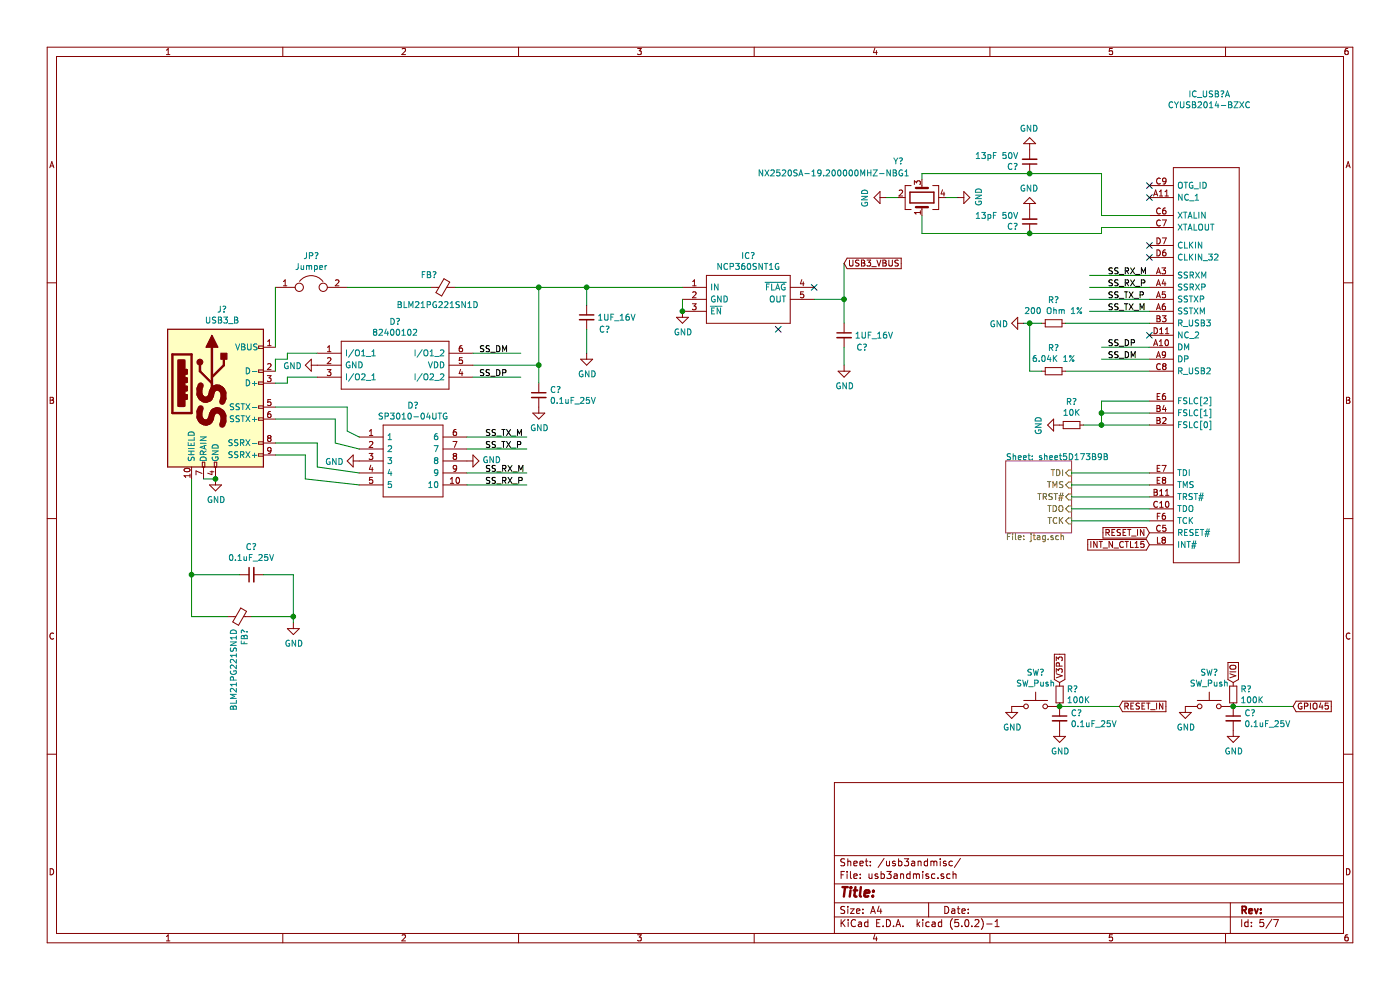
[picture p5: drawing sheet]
EESchema Schematic File Version 4
LIBS:fx3kicad-cache
EELAYER 26 0
EELAYER END
$Descr A4 11693 8268
encoding utf-8
Sheet 5 7
Title ""
Date ""
Rev ""
Comp ""
Comment1 ""
Comment2 ""
Comment3 ""
Comment4 ""
$EndDescr
Text GLabel 8850 5700 1    50   Input ~ 0
V3P3
$Comp
L Device:R_Small R?
U 1 1
P 8850 5800
AR Path="/5D17280F" Ref="R?"  Part="1" 
AR Path="/5D16F9B4/5D17280F" Ref="R?"  Part="1" 
F 0 "R?" H 8909 5846 50  0000 L CNN
F 1 "100K" H 8909 5755 50  0000 L CNN
F 2 "" H 8850 5800 50  0001 C CNN
F 3 "~" H 8850 5800 50  0001 C CNN
	1    8850 5800
	1    0    0    -1  
$EndComp
$Comp
L OLIMEX_Power:GND #PWR?
U 1 1
P 8450 5900
AR Path="/5D172816" Ref="#PWR?"  Part="1" 
AR Path="/5D16F9B4/5D172816" Ref="#PWR?"  Part="1" 
F 0 "#PWR?" H 8450 5650 50  0001 C CNN
F 1 "GND" H 8455 5727 50  0000 C CNN
F 2 "" H 8450 5900 60  0000 C CNN
F 3 "" H 8450 5900 60  0000 C CNN
	1    8450 5900
	1    0    0    -1  
$EndComp
$Comp
L Switch:SW_Push SW?
U 1 1
P 8650 5900
AR Path="/5D17281C" Ref="SW?"  Part="1" 
AR Path="/5D16F9B4/5D17281C" Ref="SW?"  Part="1" 
F 0 "SW?" H 8650 6185 50  0000 C CNN
F 1 "SW_Push" H 8650 6094 50  0000 C CNN
F 2 "" H 8650 6100 50  0001 C CNN
F 3 "" H 8650 6100 50  0001 C CNN
	1    8650 5900
	1    0    0    -1  
$EndComp
$Comp
L Device:C_Small C?
U 1 1
P 8850 6000
AR Path="/5D172823" Ref="C?"  Part="1" 
AR Path="/5D16F9B4/5D172823" Ref="C?"  Part="1" 
F 0 "C?" H 8942 6046 50  0000 L CNN
F 1 "0.1uF_25V" H 8942 5955 50  0000 L CNN
F 2 "" H 8850 6000 50  0001 C CNN
F 3 "~" H 8850 6000 50  0001 C CNN
	1    8850 6000
	1    0    0    -1  
$EndComp
Connection ~ 8850 5900
$Comp
L OLIMEX_Power:GND #PWR?
U 1 1
P 8850 6100
AR Path="/5D17282B" Ref="#PWR?"  Part="1" 
AR Path="/5D16F9B4/5D17282B" Ref="#PWR?"  Part="1" 
F 0 "#PWR?" H 8850 5850 50  0001 C CNN
F 1 "GND" H 8855 5927 50  0000 C CNN
F 2 "" H 8850 6100 60  0000 C CNN
F 3 "" H 8850 6100 60  0000 C CNN
	1    8850 6100
	1    0    0    -1  
$EndComp
Wire Wire Line
	8850 5900 9350 5900
Text GLabel 9350 5900 2    50   Input ~ 0
RESET_IN
$Comp
L Connector:USB3_B J?
U 1 1
P 1800 3300
AR Path="/5D172833" Ref="J?"  Part="1" 
AR Path="/5CB191CA/5D172833" Ref="J?"  Part="1" 
AR Path="/5D16F9B4/5D172833" Ref="J?"  Part="1" 
F 0 "J?" H 1855 4017 50  0000 C CNN
F 1 "USB3_B" H 1855 3926 50  0000 C CNN
F 2 "" H 1950 3400 50  0001 C CNN
F 3 "~" H 1950 3400 50  0001 C CNN
	1    1800 3300
	1    0    0    -1  
$EndComp
Wire Wire Line
	2400 3150 2650 3150
$Comp
L OLIMEX_Power:GND #PWR?
U 1 1
P 2650 3050
AR Path="/5D17283B" Ref="#PWR?"  Part="1" 
AR Path="/5CB191CA/5D17283B" Ref="#PWR?"  Part="1" 
AR Path="/5D16F9B4/5D17283B" Ref="#PWR?"  Part="1" 
F 0 "#PWR?" H 2650 2800 50  0001 C CNN
F 1 "GND" V 2655 2922 50  0000 R CNN
F 2 "" H 2650 3050 60  0000 C CNN
F 3 "" H 2650 3050 60  0000 C CNN
	1    2650 3050
	0    1    1    0   
$EndComp
$Comp
L OLIMEX_Power:GND #PWR?
U 1 1
P 4500 3400
AR Path="/5D172841" Ref="#PWR?"  Part="1" 
AR Path="/5CB191CA/5D172841" Ref="#PWR?"  Part="1" 
AR Path="/5D16F9B4/5D172841" Ref="#PWR?"  Part="1" 
F 0 "#PWR?" H 4500 3150 50  0001 C CNN
F 1 "GND" H 4505 3227 50  0000 C CNN
F 2 "" H 4500 3400 60  0000 C CNN
F 3 "" H 4500 3400 60  0000 C CNN
	1    4500 3400
	1    0    0    -1  
$EndComp
$Comp
L Device:C_Small C?
U 1 1
P 4500 3300
AR Path="/5D172847" Ref="C?"  Part="1" 
AR Path="/5CB191CA/5D172847" Ref="C?"  Part="1" 
AR Path="/5D16F9B4/5D172847" Ref="C?"  Part="1" 
F 0 "C?" H 4592 3346 50  0000 L CNN
F 1 "0.1uF_25V" H 4592 3255 50  0000 L CNN
F 2 "" H 4500 3300 50  0001 C CNN
F 3 "~" H 4500 3300 50  0001 C CNN
	1    4500 3300
	1    0    0    -1  
$EndComp
Wire Wire Line
	3950 3050 4500 3050
Wire Wire Line
	4500 3050 4500 3200
$Comp
L Device:Jumper JP?
U 1 1
P 2600 2400
AR Path="/5D172850" Ref="JP?"  Part="1" 
AR Path="/5CB191CA/5D172850" Ref="JP?"  Part="1" 
AR Path="/5D16F9B4/5D172850" Ref="JP?"  Part="1" 
F 0 "JP?" H 2600 2664 50  0000 C CNN
F 1 "Jumper" H 2600 2573 50  0000 C CNN
F 2 "" H 2600 2400 50  0001 C CNN
F 3 "~" H 2600 2400 50  0001 C CNN
	1    2600 2400
	1    0    0    -1  
$EndComp
Wire Wire Line
	4500 2400 4500 3050
Connection ~ 4500 3050
$Comp
L SamacSys_Parts:NCP360SNT1G IC?
U 1 1
P 5700 2400
AR Path="/5D172860" Ref="IC?"  Part="1" 
AR Path="/5CB191CA/5D172860" Ref="IC?"  Part="1" 
AR Path="/5D16F9B4/5D172860" Ref="IC?"  Part="1" 
F 0 "IC?" H 6250 2665 50  0000 C CNN
F 1 "NCP360SNT1G" H 6250 2574 50  0000 C CNN
F 2 "SOT95P275X110-5N" H 6650 2500 50  0001 L CNN
F 3 "https://componentsearchengine.com/Datasheets/1/NCP360SNT1G.pdf" H 6650 2400 50  0001 L CNN
F 4 "" H 6650 2300 50  0001 L CNN "Description"
F 5 "1.1" H 6650 2200 50  0001 L CNN "Height"
F 6 "863-NCP360SNT1G" H 6650 2100 50  0001 L CNN "Mouser Part Number"
F 7 "https://www.mouser.com/Search/Refine.aspx?Keyword=863-NCP360SNT1G" H 6650 2000 50  0001 L CNN "Mouser Price/Stock"
F 8 "ON Semiconductor" H 6650 1900 50  0001 L CNN "Manufacturer_Name"
F 9 "NCP360SNT1G" H 6650 1800 50  0001 L CNN "Manufacturer_Part_Number"
	1    5700 2400
	1    0    0    -1  
$EndComp
$Comp
L Device:C_Small C?
U 1 1
P 4900 2650
AR Path="/5D172868" Ref="C?"  Part="1" 
AR Path="/5CB191CA/5D172868" Ref="C?"  Part="1" 
AR Path="/5D16F9B4/5D172868" Ref="C?"  Part="1" 
F 0 "C?" H 5050 2550 50  0000 C CNN
F 1 "1UF_16V" H 5150 2650 50  0000 C CNN
F 2 "" H 4900 2650 50  0001 C CNN
F 3 "~" H 4900 2650 50  0001 C CNN
	1    4900 2650
	1    0    0    -1  
$EndComp
$Comp
L OLIMEX_Power:GND #PWR?
U 1 1
P 4900 2950
AR Path="/5D17286F" Ref="#PWR?"  Part="1" 
AR Path="/5CB191CA/5D17286F" Ref="#PWR?"  Part="1" 
AR Path="/5D16F9B4/5D17286F" Ref="#PWR?"  Part="1" 
F 0 "#PWR?" H 4900 2700 50  0001 C CNN
F 1 "GND" H 4905 2777 50  0000 C CNN
F 2 "" H 4900 2950 60  0000 C CNN
F 3 "" H 4900 2950 60  0000 C CNN
	1    4900 2950
	1    0    0    -1  
$EndComp
Wire Wire Line
	5700 2500 5700 2600
$Comp
L OLIMEX_Power:GND #PWR?
U 1 1
P 5700 2600
AR Path="/5D172878" Ref="#PWR?"  Part="1" 
AR Path="/5CB191CA/5D172878" Ref="#PWR?"  Part="1" 
AR Path="/5D16F9B4/5D172878" Ref="#PWR?"  Part="1" 
F 0 "#PWR?" H 5700 2350 50  0001 C CNN
F 1 "GND" H 5705 2427 50  0000 C CNN
F 2 "" H 5700 2600 60  0000 C CNN
F 3 "" H 5700 2600 60  0000 C CNN
	1    5700 2600
	1    0    0    -1  
$EndComp
Connection ~ 5700 2600
NoConn ~ 6500 2750
Wire Wire Line
	6800 2500 7050 2500
Wire Wire Line
	7050 2500 7050 2200
Text GLabel 7050 2200 2    50   Input ~ 0
USB3_VBUS
$Comp
L OLIMEX_Power:GND #PWR?
U 1 1
P 7050 3050
AR Path="/5D172886" Ref="#PWR?"  Part="1" 
AR Path="/5CB191CA/5D172886" Ref="#PWR?"  Part="1" 
AR Path="/5D16F9B4/5D172886" Ref="#PWR?"  Part="1" 
F 0 "#PWR?" H 7050 2800 50  0001 C CNN
F 1 "GND" H 7055 2877 50  0000 C CNN
F 2 "" H 7050 3050 60  0000 C CNN
F 3 "" H 7050 3050 60  0000 C CNN
	1    7050 3050
	1    0    0    -1  
$EndComp
$Comp
L SamacSys_Parts:SP3010-04UTG D?
U 1 1
P 3000 3650
AR Path="/5CB191CA/5D172892" Ref="D?"  Part="1" 
AR Path="/5D172892" Ref="D?"  Part="1" 
AR Path="/5D16F9B4/5D172892" Ref="D?"  Part="1" 
F 0 "D?" H 3450 3915 50  0000 C CNN
F 1 "SP3010-04UTG" H 3450 3824 50  0000 C CNN
F 2 "UDFN-10" H 3750 3750 50  0001 L CNN
F 3 "https://componentsearchengine.com/Datasheets/1/SP3010-04UTG.pdf" H 3750 3650 50  0001 L CNN
F 4 "TVS Diode Arrays (SPA Diodes) Low Capacitance ESD Protection - SP3010 Series" H 3750 3550 50  0001 L CNN "Description"
F 5 "" H 3750 3450 50  0001 L CNN "Height"
F 6 "576-SP3010-04UTG" H 3750 3350 50  0001 L CNN "Mouser Part Number"
F 7 "https://www.mouser.com/Search/Refine.aspx?Keyword=576-SP3010-04UTG" H 3750 3250 50  0001 L CNN "Mouser Price/Stock"
F 8 "LITTELFUSE" H 3750 3150 50  0001 L CNN "Manufacturer_Name"
F 9 "SP3010-04UTG" H 3750 3050 50  0001 L CNN "Manufacturer_Part_Number"
	1    3000 3650
	1    0    0    -1  
$EndComp
$Comp
L OLIMEX_Power:GND #PWR?
U 1 1
P 3000 3850
AR Path="/5CB191CA/5D172899" Ref="#PWR?"  Part="1" 
AR Path="/5D172899" Ref="#PWR?"  Part="1" 
AR Path="/5D16F9B4/5D172899" Ref="#PWR?"  Part="1" 
F 0 "#PWR?" H 3000 3600 50  0001 C CNN
F 1 "GND" V 3005 3722 50  0000 R CNN
F 2 "" H 3000 3850 60  0000 C CNN
F 3 "" H 3000 3850 60  0000 C CNN
	1    3000 3850
	0    1    1    0   
$EndComp
Wire Wire Line
	2900 3600 3000 3650
$Comp
L SamacSys_Parts:82400102 D?
U 1 1
P 2650 2950
AR Path="/5D1728A6" Ref="D?"  Part="1" 
AR Path="/5CB191CA/5D1728A6" Ref="D?"  Part="1" 
AR Path="/5D16F9B4/5D1728A6" Ref="D?"  Part="1" 
F 0 "D?" H 3300 3215 50  0000 C CNN
F 1 "82400102" H 3300 3124 50  0000 C CNN
F 2 "SOT95P280X145-6N" H 3800 3050 50  0001 L CNN
F 3 "https://componentsearchengine.com/Datasheets/1/82400102.pdf" H 3800 2950 50  0001 L CNN
F 4 "TVS Diode Array WE-TVS 2-Ch+VDD 5V SOT23 Wurth Elektronik 82400102, Uni-Directional TVS Diode Array Array, 7.7V, 6-Pin SOT-23" H 3800 2850 50  0001 L CNN "Description"
F 5 "1.45" H 3800 2750 50  0001 L CNN "Height"
F 6 "710-82400102" H 3800 2650 50  0001 L CNN "Mouser Part Number"
F 7 "https://www.mouser.com/Search/Refine.aspx?Keyword=710-82400102" H 3800 2550 50  0001 L CNN "Mouser Price/Stock"
F 8 "Wurth Elektronik" H 3800 2450 50  0001 L CNN "Manufacturer_Name"
F 9 "82400102" H 3800 2350 50  0001 L CNN "Manufacturer_Part_Number"
	1    2650 2950
	1    0    0    -1  
$EndComp
Wire Wire Line
	2650 2950 2400 2950
Wire Wire Line
	2400 2950 2400 3000
Wire Wire Line
	2400 3000 2300 3000
Wire Wire Line
	2300 3000 2300 3100
Wire Wire Line
	2400 3150 2400 3200
Wire Wire Line
	2400 3200 2300 3200
Wire Wire Line
	2300 2900 2300 2400
Wire Wire Line
	2300 3400 2900 3400
Wire Wire Line
	2900 3400 2900 3600
Wire Wire Line
	2300 3500 2800 3500
Wire Wire Line
	2800 3500 2800 3700
Wire Wire Line
	2800 3700 3000 3750
Wire Wire Line
	2300 3700 2650 3700
Wire Wire Line
	2650 3700 2650 3900
Wire Wire Line
	2650 3900 3000 3950
Wire Wire Line
	2300 3800 2550 3800
Wire Wire Line
	2550 3800 2550 4000
Wire Wire Line
	2550 4000 3000 4050
Wire Wire Line
	1800 4000 1700 4000
$Comp
L OLIMEX_Power:GND #PWR?
U 1 1
P 1800 4000
AR Path="/5D1728C0" Ref="#PWR?"  Part="1" 
AR Path="/5D16F9B4/5D1728C0" Ref="#PWR?"  Part="1" 
F 0 "#PWR?" H 1800 3750 50  0001 C CNN
F 1 "GND" H 1805 3827 50  0000 C CNN
F 2 "" H 1800 4000 60  0000 C CNN
F 3 "" H 1800 4000 60  0000 C CNN
	1    1800 4000
	1    0    0    -1  
$EndComp
Connection ~ 1800 4000
$Comp
L OLIMEX_Power:GND #PWR?
U 1 1
P 3900 3850
AR Path="/5CB191CA/5D1728C7" Ref="#PWR?"  Part="1" 
AR Path="/5D1728C7" Ref="#PWR?"  Part="1" 
AR Path="/5D16F9B4/5D1728C7" Ref="#PWR?"  Part="1" 
F 0 "#PWR?" H 3900 3600 50  0001 C CNN
F 1 "GND" V 3905 3722 50  0000 R CNN
F 2 "" H 3900 3850 60  0000 C CNN
F 3 "" H 3900 3850 60  0000 C CNN
	1    3900 3850
	0    -1   -1   0   
$EndComp
Text Label 4050 3650 0    50   ~ 0
SS_TX_M
Wire Wire Line
	3900 3650 4400 3650
Text Label 4050 3750 0    50   ~ 0
SS_TX_P
Text Label 4050 3950 0    50   ~ 0
SS_RX_M
Text Label 4050 4050 0    50   ~ 0
SS_RX_P
Wire Wire Line
	3900 3750 4400 3750
Wire Wire Line
	3900 3950 4400 3950
Wire Wire Line
	3900 4050 4400 4050
$Comp
L Device:Ferrite_Bead_Small FB?
U 1 1
P 3700 2400
AR Path="/5D1728D5" Ref="FB?"  Part="1" 
AR Path="/5D16F9B4/5D1728D5" Ref="FB?"  Part="1" 
F 0 "FB?" V 3800 2446 50  0000 L CNN
F 1 "BLM21PG221SN1D" V 3550 2100 50  0000 L CNN
F 2 "" V 3630 2400 50  0001 C CNN
F 3 "~" H 3700 2400 50  0001 C CNN
	1    3700 2400
	0    -1   -1   0   
$EndComp
Wire Wire Line
	3600 2400 2900 2400
Wire Wire Line
	3800 2400 4500 2400
Connection ~ 4500 2400
$Comp
L Device:Ferrite_Bead_Small FB?
U 1 1
P 2000 5150
AR Path="/5D1728DF" Ref="FB?"  Part="1" 
AR Path="/5D16F9B4/5D1728DF" Ref="FB?"  Part="1" 
F 0 "FB?" H 2100 5196 50  0000 L CNN
F 1 "BLM21PG221SN1D" H 2100 5105 50  0000 L CNN
F 2 "" V 1930 5150 50  0001 C CNN
F 3 "~" H 2000 5150 50  0001 C CNN
	1    2000 5150
	0    1    1    0   
$EndComp
$Comp
L OLIMEX_Power:GND #PWR?
U 1 1
P 2450 5200
AR Path="/5D1728E6" Ref="#PWR?"  Part="1" 
AR Path="/5D16F9B4/5D1728E6" Ref="#PWR?"  Part="1" 
F 0 "#PWR?" H 2450 4950 50  0001 C CNN
F 1 "GND" H 2455 5027 50  0000 C CNN
F 2 "" H 2450 5200 60  0000 C CNN
F 3 "" H 2450 5200 60  0000 C CNN
	1    2450 5200
	1    0    0    -1  
$EndComp
$Comp
L Device:C_Small C?
U 1 1
P 2100 4800
AR Path="/5D1728EC" Ref="C?"  Part="1" 
AR Path="/5CB191CA/5D1728EC" Ref="C?"  Part="1" 
AR Path="/5D16F9B4/5D1728EC" Ref="C?"  Part="1" 
F 0 "C?" V 2329 4800 50  0000 C CNN
F 1 "0.1uF_25V" V 2238 4800 50  0000 C CNN
F 2 "" H 2100 4800 50  0001 C CNN
F 3 "~" H 2100 4800 50  0001 C CNN
	1    2100 4800
	0    -1   -1   0   
$EndComp
Wire Wire Line
	1600 4800 2000 4800
Wire Wire Line
	1600 4000 1600 4800
Wire Wire Line
	1600 4800 1600 5150
Wire Wire Line
	1600 5150 1900 5150
Wire Wire Line
	2200 4800 2450 4800
Wire Wire Line
	2450 4800 2450 5150
Wire Wire Line
	2100 5150 2450 5150
Connection ~ 2450 5150
Wire Wire Line
	2450 5150 2450 5200
Wire Wire Line
	3950 3150 4350 3150
Text Label 4000 3150 0    50   ~ 0
SS_DP
Wire Wire Line
	3950 2950 4350 2950
Text Label 4000 2950 0    50   ~ 0
SS_DM
$Comp
L SamacSys_Parts:CYUSB2014-BZXC IC_USB?
U 1 1
P 9250 1050
AR Path="/5D173BA7" Ref="IC_USB?"  Part="1" 
AR Path="/5D16F9B4/5D173BA7" Ref="IC_USB?"  Part="1" 
F 0 "IC_USB?" H 10100 1315 50  0000 C CNN
F 1 "CYUSB2014-BZXC" H 10100 1224 50  0000 C CNN
F 2 "BGA121C80P11X11_1000X1000X120" H 10800 1150 50  0001 L CNN
F 3 "https://www.cypress.com/file/140296/download" H 10800 1050 50  0001 L CNN
F 4 "Cypress, CYUSB2014-BZXC" H 10800 950 50  0001 L CNN "Description"
F 5 "1.2" H 10800 850 50  0001 L CNN "Height"
F 6 "727-CYUSB2014-BZXC" H 10800 750 50  0001 L CNN "Mouser Part Number"
F 7 "https://www.mouser.com/Search/Refine.aspx?Keyword=727-CYUSB2014-BZXC" H 10800 650 50  0001 L CNN "Mouser Price/Stock"
F 8 "Cypress Semiconductor" H 10800 550 50  0001 L CNN "Manufacturer_Name"
F 9 "CYUSB2014-BZXC" H 10800 450 50  0001 L CNN "Manufacturer_Part_Number"
	1    9250 1050
	1    0    0    -1  
$EndComp
$Comp
L Device:C_Small C?
U 1 1
P 8600 1850
AR Path="/5D173BAE" Ref="C?"  Part="1" 
AR Path="/5D16F9B4/5D173BAE" Ref="C?"  Part="1" 
F 0 "C?" H 8692 1896 50  0000 L CNN
F 1 "13pF 50V" H 8692 1805 50  0000 L CNN
F 2 "" H 8600 1850 50  0001 C CNN
F 3 "~" H 8600 1850 50  0001 C CNN
	1    8600 1850
	-1   0    0    1   
$EndComp
Wire Wire Line
	8600 1950 9200 1950
$Comp
L OLIMEX_Power:GND #PWR?
U 1 1
P 8600 1750
AR Path="/5D173BB6" Ref="#PWR?"  Part="1" 
AR Path="/5D16F9B4/5D173BB6" Ref="#PWR?"  Part="1" 
F 0 "#PWR?" H 8600 1500 50  0001 C CNN
F 1 "GND" H 8605 1577 50  0000 C CNN
F 2 "" H 8600 1750 60  0000 C CNN
F 3 "" H 8600 1750 60  0000 C CNN
	1    8600 1750
	-1   0    0    1   
$EndComp
$Comp
L Device:C_Small C?
U 1 1
P 8600 1350
AR Path="/5D173BBC" Ref="C?"  Part="1" 
AR Path="/5D16F9B4/5D173BBC" Ref="C?"  Part="1" 
F 0 "C?" H 8692 1396 50  0000 L CNN
F 1 "13pF 50V" H 8692 1305 50  0000 L CNN
F 2 "" H 8600 1350 50  0001 C CNN
F 3 "~" H 8600 1350 50  0001 C CNN
	1    8600 1350
	-1   0    0    1   
$EndComp
$Comp
L OLIMEX_Power:GND #PWR?
U 1 1
P 8600 1250
AR Path="/5D173BC3" Ref="#PWR?"  Part="1" 
AR Path="/5D16F9B4/5D173BC3" Ref="#PWR?"  Part="1" 
F 0 "#PWR?" H 8600 1000 50  0001 C CNN
F 1 "GND" H 8605 1077 50  0000 C CNN
F 2 "" H 8600 1250 60  0000 C CNN
F 3 "" H 8600 1250 60  0000 C CNN
	1    8600 1250
	-1   0    0    1   
$EndComp
Wire Wire Line
	9200 1450 8600 1450
Wire Wire Line
	7700 1800 7700 1950
Wire Wire Line
	7400 1650 7500 1650
Text GLabel 10300 5700 1    50   Input ~ 0
VIO
$Comp
L Device:R_Small R?
U 1 1
P 10300 5800
AR Path="/5D173BE1" Ref="R?"  Part="1" 
AR Path="/5D16F9B4/5D173BE1" Ref="R?"  Part="1" 
F 0 "R?" H 10359 5846 50  0000 L CNN
F 1 "100K" H 10359 5755 50  0000 L CNN
F 2 "" H 10300 5800 50  0001 C CNN
F 3 "~" H 10300 5800 50  0001 C CNN
	1    10300 5800
	1    0    0    -1  
$EndComp
$Comp
L OLIMEX_Power:GND #PWR?
U 1 1
P 9900 5900
AR Path="/5D173BE8" Ref="#PWR?"  Part="1" 
AR Path="/5D16F9B4/5D173BE8" Ref="#PWR?"  Part="1" 
F 0 "#PWR?" H 9900 5650 50  0001 C CNN
F 1 "GND" H 9905 5727 50  0000 C CNN
F 2 "" H 9900 5900 60  0000 C CNN
F 3 "" H 9900 5900 60  0000 C CNN
	1    9900 5900
	1    0    0    -1  
$EndComp
$Comp
L Switch:SW_Push SW?
U 1 1
P 10100 5900
AR Path="/5D173BEE" Ref="SW?"  Part="1" 
AR Path="/5D16F9B4/5D173BEE" Ref="SW?"  Part="1" 
F 0 "SW?" H 10100 6185 50  0000 C CNN
F 1 "SW_Push" H 10100 6094 50  0000 C CNN
F 2 "" H 10100 6100 50  0001 C CNN
F 3 "" H 10100 6100 50  0001 C CNN
	1    10100 5900
	1    0    0    -1  
$EndComp
$Comp
L Device:C_Small C?
U 1 1
P 10300 6000
AR Path="/5D173BF5" Ref="C?"  Part="1" 
AR Path="/5D16F9B4/5D173BF5" Ref="C?"  Part="1" 
F 0 "C?" H 10392 6046 50  0000 L CNN
F 1 "0.1uF_25V" H 10392 5955 50  0000 L CNN
F 2 "" H 10300 6000 50  0001 C CNN
F 3 "~" H 10300 6000 50  0001 C CNN
	1    10300 6000
	1    0    0    -1  
$EndComp
Connection ~ 10300 5900
$Comp
L OLIMEX_Power:GND #PWR?
U 1 1
P 10300 6100
AR Path="/5D173BFD" Ref="#PWR?"  Part="1" 
AR Path="/5D16F9B4/5D173BFD" Ref="#PWR?"  Part="1" 
F 0 "#PWR?" H 10300 5850 50  0001 C CNN
F 1 "GND" H 10305 5927 50  0000 C CNN
F 2 "" H 10300 6100 60  0000 C CNN
F 3 "" H 10300 6100 60  0000 C CNN
	1    10300 6100
	1    0    0    -1  
$EndComp
Wire Wire Line
	10300 5900 10800 5900
Text GLabel 10800 5900 2    50   Input ~ 0
GPIO45
NoConn ~ 9600 2050
NoConn ~ 9600 2150
NoConn ~ 9600 1550
NoConn ~ 9600 1650
Wire Wire Line
	9200 1450 9200 1800
Wire Wire Line
	9200 1800 9600 1800
Wire Wire Line
	9200 1950 9200 1900
Wire Wire Line
	9200 1900 9600 1900
$Comp
L OLIMEX_Power:GND #PWR?
U 1 1
P 7400 1650
AR Path="/5D173C0D" Ref="#PWR?"  Part="1" 
AR Path="/5D16F9B4/5D173C0D" Ref="#PWR?"  Part="1" 
F 0 "#PWR?" H 7400 1400 50  0001 C CNN
F 1 "GND" H 7405 1477 50  0000 C CNN
F 2 "" H 7400 1650 60  0000 C CNN
F 3 "" H 7400 1650 60  0000 C CNN
	1    7400 1650
	0    1    1    0   
$EndComp
NoConn ~ 9600 2800
Text GLabel 9600 4450 0    50   Input ~ 0
RESET_IN
Text Label 9250 2600 0    50   ~ 0
SS_TX_M
Wire Wire Line
	9100 2600 9600 2600
Text Label 9250 2500 0    50   ~ 0
SS_TX_P
Text Label 9250 2300 0    50   ~ 0
SS_RX_M
Text Label 9250 2400 0    50   ~ 0
SS_RX_P
Wire Wire Line
	9100 2500 9600 2500
Wire Wire Line
	9100 2300 9600 2300
Wire Wire Line
	9100 2400 9600 2400
Wire Wire Line
	9200 2900 9600 2900
Text Label 9250 2900 0    50   ~ 0
SS_DP
Wire Wire Line
	9200 3000 9600 3000
Text Label 9250 3000 0    50   ~ 0
SS_DM
Wire Wire Line
	9600 3350 9200 3350
Wire Wire Line
	9600 3450 9200 3450
Wire Wire Line
	9600 3550 9200 3550
Wire Wire Line
	9200 3350 9200 3450
Wire Wire Line
	9200 3450 9200 3550
Connection ~ 9200 3450
$Comp
L Device:R_Small R?
U 1 1
P 8950 3550
AR Path="/5D173C27" Ref="R?"  Part="1" 
AR Path="/5D16F9B4/5D173C27" Ref="R?"  Part="1" 
F 0 "R?" V 8754 3550 50  0000 C CNN
F 1 "10K" V 8845 3550 50  0000 C CNN
F 2 "" H 8950 3550 50  0001 C CNN
F 3 "~" H 8950 3550 50  0001 C CNN
	1    8950 3550
	0    1    1    0   
$EndComp
$Comp
L OLIMEX_Power:GND #PWR?
U 1 1
P 8850 3550
AR Path="/5D173C2E" Ref="#PWR?"  Part="1" 
AR Path="/5D16F9B4/5D173C2E" Ref="#PWR?"  Part="1" 
F 0 "#PWR?" H 8850 3300 50  0001 C CNN
F 1 "GND" H 8855 3377 50  0000 C CNN
F 2 "" H 8850 3550 60  0000 C CNN
F 3 "" H 8850 3550 60  0000 C CNN
	1    8850 3550
	0    1    1    0   
$EndComp
Wire Wire Line
	9600 3100 8900 3100
$Comp
L Device:R_Small R?
U 1 1
P 8800 2700
AR Path="/5D173C36" Ref="R?"  Part="1" 
AR Path="/5D16F9B4/5D173C36" Ref="R?"  Part="1" 
F 0 "R?" V 8604 2700 50  0000 C CNN
F 1 "200 Ohm 1%" V 8695 2700 50  0000 C CNN
F 2 "" H 8800 2700 50  0001 C CNN
F 3 "~" H 8800 2700 50  0001 C CNN
	1    8800 2700
	0    1    1    0   
$EndComp
$Comp
L Device:R_Small R?
U 1 1
P 8800 3100
AR Path="/5D173C3D" Ref="R?"  Part="1" 
AR Path="/5D16F9B4/5D173C3D" Ref="R?"  Part="1" 
F 0 "R?" V 8604 3100 50  0000 C CNN
F 1 "6.04K 1%" V 8695 3100 50  0000 C CNN
F 2 "" H 8800 3100 50  0001 C CNN
F 3 "~" H 8800 3100 50  0001 C CNN
	1    8800 3100
	0    1    1    0   
$EndComp
$Comp
L OLIMEX_Power:GND #PWR?
U 1 1
P 8550 2700
AR Path="/5D173C47" Ref="#PWR?"  Part="1" 
AR Path="/5D16F9B4/5D173C47" Ref="#PWR?"  Part="1" 
F 0 "#PWR?" H 8550 2450 50  0001 C CNN
F 1 "GND" V 8555 2572 50  0000 R CNN
F 2 "" H 8550 2700 60  0000 C CNN
F 3 "" H 8550 2700 60  0000 C CNN
	1    8550 2700
	0    1    1    0   
$EndComp
$Sheet
S 8400 3850 550  600 
U 5D173C4E
F0 "sheet5D173B9B" 50
F1 "jtag.sch" 50
F2 "TDI" I R 8950 3950 50 
F3 "TMS" I R 8950 4050 50 
F4 "TRST#" I R 8950 4150 50 
F5 "TDO" I R 8950 4250 50 
F6 "TCK" I R 8950 4350 50 
$EndSheet
Wire Wire Line
	9050 3550 9200 3550
Connection ~ 9200 3550
Wire Wire Line
	9600 3950 8950 3950
Wire Wire Line
	9600 4050 8950 4050
Wire Wire Line
	9600 4150 8950 4150
Wire Wire Line
	9600 4250 8950 4250
Wire Wire Line
	9600 4350 8950 4350
Text GLabel 9600 4550 0    50   Input ~ 0
INT_N_CTL15
Connection ~ 1600 4800
Wire Wire Line
	4900 2950 4900 2750
Wire Wire Line
	4500 2400 4900 2400
Wire Wire Line
	4900 2550 4900 2400
Connection ~ 4900 2400
Wire Wire Line
	4900 2400 5700 2400
$Comp
L Device:C_Small C?
U 1 1
P 7050 2800
AR Path="/5CF865DD" Ref="C?"  Part="1" 
AR Path="/5CB191CA/5CF865DD" Ref="C?"  Part="1" 
AR Path="/5D16F9B4/5CF865DD" Ref="C?"  Part="1" 
F 0 "C?" H 7200 2700 50  0000 C CNN
F 1 "1UF_16V" H 7300 2800 50  0000 C CNN
F 2 "" H 7050 2800 50  0001 C CNN
F 3 "~" H 7050 2800 50  0001 C CNN
	1    7050 2800
	1    0    0    -1  
$EndComp
Wire Wire Line
	7050 2700 7050 2500
Connection ~ 7050 2500
Wire Wire Line
	7050 3050 7050 2900
NoConn ~ 6800 2400
Connection ~ 8600 1450
Connection ~ 8600 1950
Wire Wire Line
	7700 1950 8600 1950
Wire Wire Line
	7700 1450 7700 1500
Wire Wire Line
	7700 1450 8600 1450
$Comp
L fx3comp:NX2520SA-19.200000MHZ-NBG1 Y?
U 1 1
P 7700 1650
F 0 "Y?" V 8000 1800 50  0000 L CNN
F 1 "NX2520SA-19.200000MHZ-NBG1" V 7900 1750 50  0000 L CNN
F 2 "" H 7700 1650 50  0001 C CNN
F 3 "~" H 7700 1650 50  0001 C CNN
	1    7700 1650
	0    -1   -1   0   
$EndComp
Wire Wire Line
	8000 1650 7900 1650
$Comp
L OLIMEX_Power:GND #PWR?
U 1 1
P 8000 1650
AR Path="/5CFB2DDD" Ref="#PWR?"  Part="1" 
AR Path="/5D16F9B4/5CFB2DDD" Ref="#PWR?"  Part="1" 
F 0 "#PWR?" H 8000 1400 50  0001 C CNN
F 1 "GND" H 8005 1477 50  0000 C CNN
F 2 "" H 8000 1650 60  0000 C CNN
F 3 "" H 8000 1650 60  0000 C CNN
	1    8000 1650
	0    -1   -1   0   
$EndComp
Wire Wire Line
	8900 2700 9600 2700
Wire Wire Line
	8700 3100 8600 3100
Wire Wire Line
	8600 3100 8600 2700
Wire Wire Line
	8600 2700 8550 2700
Wire Wire Line
	8600 2700 8700 2700
Connection ~ 8600 2700
$EndSCHEMATC
